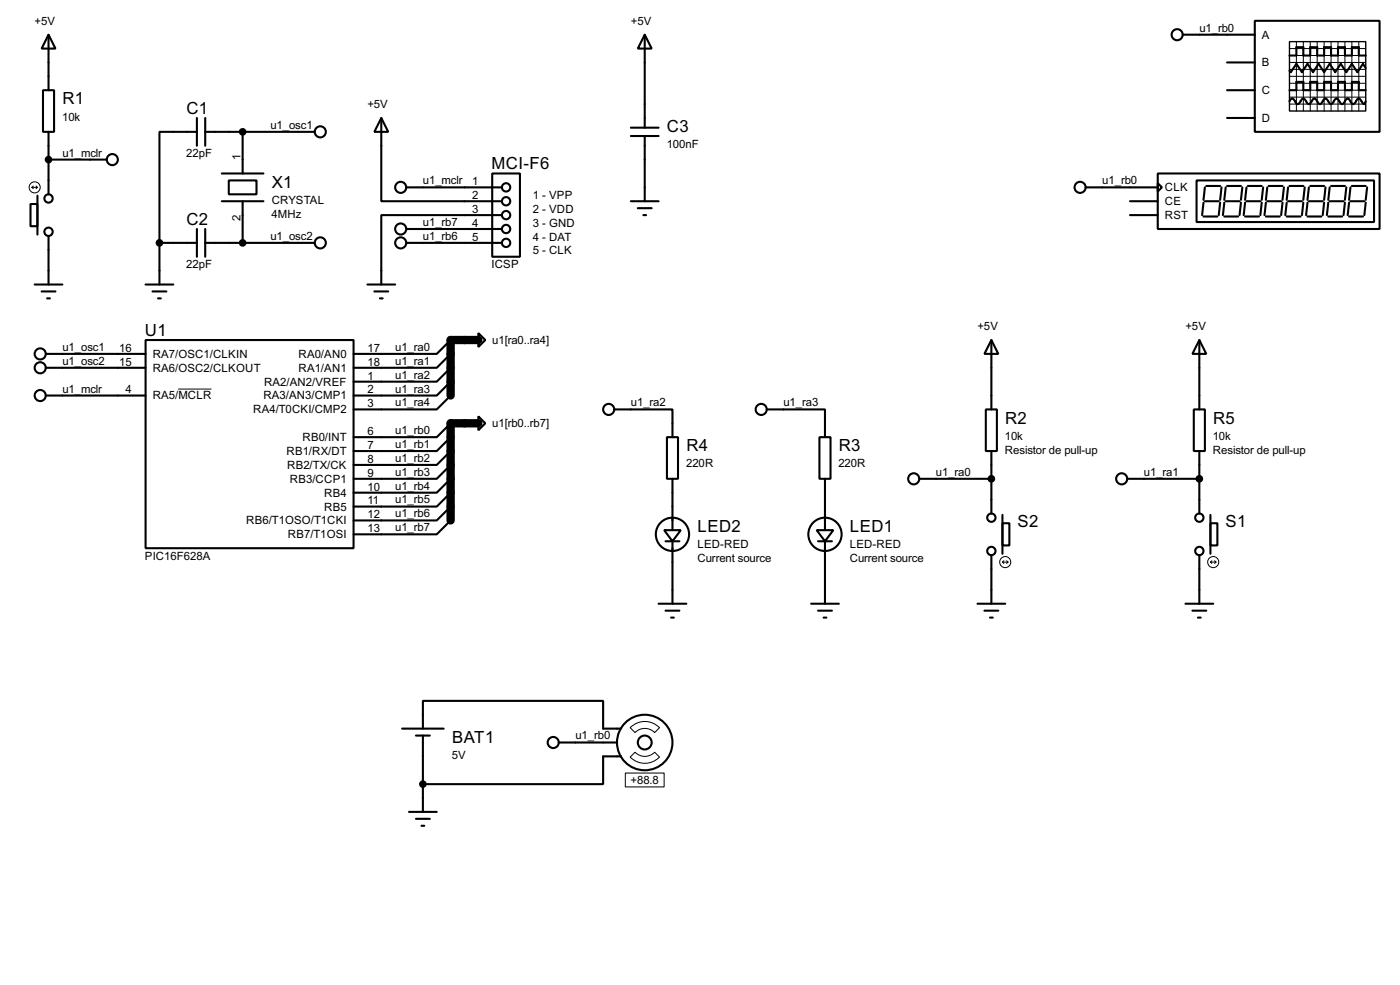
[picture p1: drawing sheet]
<svg xmlns="http://www.w3.org/2000/svg" width="256mm" height="180mm" viewBox="0 0 256 180" stroke-linecap="round" stroke-linejoin="round" font-family="sans-serif">
<path d="M87.6 62.2h-5.1v10.2M87.6 77.5h-5.1v17.7" fill="none" stroke="#000" stroke-width="1.5"/>
<g fill="none" stroke="#000" stroke-width=".38">
<path d="M7.9 16.5h2v7.6h-2zM8.9 6.3l1.3 2.6h-2.6zM8.9 6.3v10.2M118.1 6.3l1.3 2.6h-2.6zM118.1 6.3v17.1M216.7 6.3h13.2M224.8 16.5h5.1M224.8 11.4h5.1M229.9 3.8h22.8v20.3h-22.8zM236.2 18.5l.3-.3 .2-.2 .3 .2 .5 .7 .2 .1 .3-.1 .5-.7 .3-.2 .2 .2 .5 .7 .3 .1 .2-.1 .5-.7 .3-.2 .2 .2 .5 .7 .3 .1 .3-.1 .5-.7 .2-.2 .3 .2 .5 .7 .2 .1 .3-.1 .5-.7 .3-.2 .2 .2 .5 .7 .3 .1 .2-.1 .5-.7 .3-.2 .2 .2 .5 .7 .3 .1 .2-.1 .6-.7 .2-.2 .3 .2 .5 .7 .2 .1 .3-.5M236.2 10.2h1.3v-1.6h1.3v1.6h1.2v-1.6h1.3v1.6h1.3v-1.6h1.2v1.6h1.3v-1.6h1.3v1.6h1.2v-1.6h1.3v1.6h1.3M236.2 16.5h1.3v-1.5h1.3v1.5h1.2v-1.5h1.3v1.5h1.3v-1.5h1.2v1.5h1.3v-1.5h1.3v1.5h1.2v-1.5h1.3v1.5h1.3"/>
<path d="M250.2 12.4l-.5-.7-1 1.5-1.1-1.5-1 1.5-1-1.5-1 1.5-1-1.5-1 1.5-1-1.5-1.1 1.5-1-1.5-1 1.5-1-1.5-1 1.5-.3-.2M5.6 37.3h1.3v4.1h-1.3zM6.9 35.8v7.1M8.9 24.1v11.5M8.9 29.2h10.7M36.1 24.1h-6.9v20.3M36.1 21.6v5.1M37.6 24.1h20.1M37.6 21.6v5.1M40.6 31.7h7.7M40.6 36.8h7.7M41.9 33h5.1v2.6h-5.1z"/>
<path d="M44.4 24.1v7.6M44.4 36.8v7.6M69.8 21.6l1.3 2.5h-2.5zM69.8 21.6v15.2h22.1M74.4 34.3h17.5M90.2 31.7h5v15.3h-5zM91.9 39.4h-22.1v12.7M115.6 36.8h5M115.6 24.9h5M115.6 23.4h5M116.8 38.1h2.6M117.9 39.4h.5"/>
<path d="M118.1 24.9v11.9M198.9 34.3h13.2M207 36.8h5.1M207 39.4h5.1M212.1 31.7h40.6v10.2h-40.6zM212.1 33.5l.8 .8-.8 .8zM219.2 33h32.5v7.6h-32.5zM220.5 37.1l-.3 2.3M220.5 39.6h2.5M220.7 36.8h2.6M220.7 34.3l-.2 2.3M221 34h2.5"/>
<path d="M223.5 37.1l-.2 2.3M223.8 34.3l-.3 2.3M224.3 39.6h2.5M224.3 37.1l-.3 2.3M224.5 36.8h2.6M224.5 34.3l-.2 2.3M224.8 21.6h5.1M224.8 34h2.5M227.3 37.1l-.2 2.3M227.6 34.3l-.3 2.3M228.1 39.6h2.5M228.1 37.1l-.3 2.3"/>
<path d="M228.3 36.8h2.6M228.3 34.3l-.2 2.3M228.6 34h2.5M231.1 37.1l-.2 2.3M231.4 34.3l-.3 2.3M231.9 39.6h2.5M231.9 37.1l-.3 2.3M232.2 36.8h2.5M232.2 34.3l-.3 2.3M232.4 34h2.5M234.9 37.1l-.2 2.3M235.2 34.3l-.3 2.3"/>
<path d="M235.7 39.6h2.6M235.7 37.1l-.2 2.3M236 36.8h2.5M236 34.3l-.3 2.3M236.2 34h2.6M238.8 37.1l-.3 2.3M239 34.3l-.2 2.3M239.5 39.6h2.6M239.5 37.1l-.2 2.3M239.8 36.8h2.5M239.8 34.3l-.3 2.3M240 34h2.6"/>
<path d="M242.6 37.1l-.3 2.3M242.8 34.3l-.2 2.3M243.3 39.6h2.6M243.3 37.1l-.2 2.3M243.6 36.8h2.5M243.6 34.3l-.3 2.3M243.8 34h2.6M246.4 37.1l-.3 2.3M246.6 34.3l-.2 2.3M247.1 39.6h2.6M247.1 37.1l-.2 2.3M247.4 36.8h2.5"/>
<path d="M247.4 34.3l-.3 2.3M247.6 34h2.6M250.2 37.1l-.3 2.3M250.4 34.3l-.2 2.3M6.3 52.1h5.1M7.6 53.3h2.6M8.6 54.6h.5M8.9 43.2v8.9M26.7 52.1h5M27.9 53.3h2.6M29 54.6h.5M29.2 44.4v7.7"/>
<path d="M29.2 44.4h6.9M36.1 41.9v5.1M37.6 44.4h20.1M37.6 41.9v5.1M67.3 52.1h5.1M68.6 53.3h2.5M69.6 54.6h.5M74.4 44.4h17.5M74.4 41.9h17.5M8.4 64.8h18.3M8.4 67.3h18.3M8.4 72.4h18.3"/>
<path d="M26.7 62.2h38.1v38.1h-38.1zM82.5 72.4l-2.5 2.5h-15.2M82.5 77.5l-2.5 2.5h-15.2M82.5 69.8l-2.5 2.6h-15.2M82.5 67.3l-2.5 2.5h-15.2M82.5 64.8l-2.5 2.5h-15.2M82.5 62.2l-2.5 2.6h-15.2M87.6 61l1.3 1.2-1.3 1.3zM87.6 76.2l1.3 1.3-1.3 1.2zM112.5 74.9h10.7v5.1M140.5 74.9h10.6v5.1M180.6 74.9h2v7.6h-2z"/>
<path d="M181.6 62.2l1.3 2.6h-2.6zM181.6 62.2v12.7M218.7 74.9h2v7.6h-2zM219.7 62.2l1.3 2.6h-2.6zM219.7 62.2v12.7M82.5 95.2l-2.5 2.6h-15.2M82.5 92.7l-2.5 2.5h-15.2M82.5 90.2l-2.5 2.5h-15.2M82.5 87.6l-2.5 2.6h-15.2M82.5 85.1l-2.5 2.5h-15.2M82.5 82.5l-2.5 2.6h-15.2M82.5 80l-2.5 2.5h-15.2"/>
<path d="M121.7 97h3l-1.5 2.1zM121.9 99.1h2.6M122.2 80h2v7.6h-2zM123.2 87.6v9.4M123.2 99.1v11.4M149.6 97h3.1l-1.6 2.1zM149.9 99.1h2.5M150.1 80h2v7.6h-2zM151.1 87.6v9.4M151.1 99.1v11.4M168.4 87.6h13.2M181.6 82.5v11.5"/>
<path d="M183.6 95.8h1.3v4h-1.3zM183.6 94.2v7.1M206.5 87.6h13.2M219.7 82.5v11.5M221.7 95.8h1.3v4h-1.3zM221.7 94.2v7.1M120.6 110.5h5.1M121.9 111.8h2.6M122.9 113h.5M148.6 110.5h5.1M149.9 111.8h2.5M150.9 113h.5"/>
<path d="M179.1 110.5h5M180.3 111.8h2.6M181.4 113h.5M181.6 101.6v8.9M217.2 110.5h5M218.4 111.8h2.6M219.5 113h.5M219.7 101.6v8.9M73.7 133.3h7.6M76.2 134.6h2.5M77.5 133.3v-5h33v5h3.3M77.5 134.6v14"/>
<path d="M102.4 135.9h10.6M113.8 138.4h-3.3v5.1h-33M74.9 148.6h5.1M76.2 149.9h2.5M77.2 151.1h.5"/>
<circle cx="215.6" cy="6.4" r="1.02"/>
<circle cx="8.9" cy="36.3" r=".76"/>
<circle cx="20.6" cy="29.2" r="1.02"/>
<circle cx="58.7" cy="24.1" r="1.02"/>
<circle cx="73.4" cy="34.3" r="1.02"/>
<circle cx="92.7" cy="34.3" r=".76"/>
<circle cx="92.7" cy="39.4" r=".76"/>
<circle cx="92.7" cy="36.8" r=".76"/>
<circle cx="197.9" cy="34.3" r="1.02"/>
<circle cx="8.9" cy="42.4" r=".76"/>
<circle cx="58.7" cy="44.5" r="1.02"/>
<circle cx="73.4" cy="44.5" r="1.02"/>
<circle cx="73.4" cy="41.9" r="1.02"/>
<circle cx="92.7" cy="44.5" r=".76"/>
<circle cx="92.7" cy="41.9" r=".76"/>
<circle cx="7.4" cy="72.4" r="1.02"/>
<circle cx="7.4" cy="67.3" r="1.02"/>
<circle cx="7.4" cy="64.8" r="1.02"/>
<circle cx="111.5" cy="74.9" r="1.02"/>
<circle cx="139.4" cy="74.9" r="1.02"/>
<circle cx="123.2" cy="97.8" r="3"/>
<circle cx="151.1" cy="97.8" r="3"/>
<circle cx="167.4" cy="87.6" r="1.02"/>
<circle cx="181.6" cy="94.7" r=".76"/>
<circle cx="205.5" cy="87.6" r="1.02"/>
<circle cx="219.7" cy="94.7" r=".76"/>
<circle cx="181.6" cy="100.8" r=".76"/>
<circle cx="219.7" cy="100.8" r=".76"/>
<circle cx="101.3" cy="135.9" r="1.02"/>
<circle cx="118.1" cy="135.9" r="5.1"/>
<circle cx="118.1" cy="135.9" r="1.27"/>
</g>
<g fill="none" stroke="#000" stroke-width=".18">
<path d="M236.2 11.4h14M236.2 8.9h14M236.2 10.2h14M236.2 12.7h14M236.2 15.2h14M236.2 16.5h14M236.2 17.8h14M236.2 19h14M236.2 14h14M237.5 7.6v12.7M238.8 7.6v12.7M240 7.6v12.7"/>
<path d="M241.3 7.6v12.7M242.6 7.6v12.7M243.8 7.6v12.7M245.1 7.6v12.7M246.4 7.6v12.7M247.6 7.6v12.7M248.9 7.6v12.7M5.8 34.3h1.1M5.8 34.3l.3 .2M6.1 34l-.3 .3M6.6 34l.3 .3M6.9 34.3l-.3 .2"/>
<path d="M32.6 71.2h6.1M183.6 102.9h1.1M183.6 102.9l.3 .2M183.9 102.6l-.3 .3M184.4 102.6l.3 .3M184.7 102.9l-.3 .2M221.7 102.9h1.1M221.7 102.9l.3 .2M222 102.6l-.3 .3M222.5 102.6l.3 .3M222.8 102.9l-.3 .2M115.4 138.6l.9-.9a2.51 2.51 0 0 0 3.6 0l.9 .9a3.7 3.7 0 0 1-5.4 0z"/>
<path d="M115.4 133.2a3.7 3.7 0 0 1 5.4 0l-.9 .9a2.51 2.51 0 0 0-3.6 0zM114.6 141.5h7.1v2.5h-7.1z"/>
<circle cx="6.3" cy="34.3" r="1.02"/>
<circle cx="184.1" cy="102.9" r="1.02"/>
<circle cx="222.2" cy="102.9" r="1.02"/>
</g>
<g fill="#000" stroke="#000" stroke-width=".38">
<circle cx="8.9" cy="29.2" r=".51"/>
<circle cx="44.4" cy="24.1" r=".51"/>
<circle cx="29.2" cy="44.4" r=".51"/>
<circle cx="44.4" cy="44.4" r=".51"/>
<circle cx="181.6" cy="87.6" r=".51"/>
<circle cx="219.7" cy="87.6" r=".51"/>
<circle cx="77.5" cy="143.5" r=".51"/>
</g>
<path d="M236.2 7.6h14v12.7h-14z" fill="none" stroke="#000" stroke-width=".25"/>
<g font-size="3.4">
<text x="11.4" y="19.1">R1</text>
<text x="34.2" y="20.8">C1</text>
<text x="122.2" y="24.2">C3</text>
<text x="49.8" y="34.3">X1</text>
<text x="90.1" y="30.9">MCI-F6</text>
<text x="34.2" y="41.1">C2</text>
<text x="26.6" y="61.4">U1</text>
<text x="184.1" y="77.5">R2</text>
<text x="222.2" y="77.5">R5</text>
<text x="125.7" y="82.6">R4</text>
<text x="153.6" y="82.6">R3</text>
<text x="127.8" y="97.3">LED2</text>
<text x="155.7" y="97.3">LED1</text>
<text x="186.4" y="96.5">S2</text>
<text x="224.5" y="96.5">S1</text>
<text x="82.8" y="135.9">BAT1</text>
</g>
<g font-size="2.3">
<text x="6.3" y="4.5">+5V</text>
<text x="115.6" y="4.5">+5V</text>
<text x="219.7" y="5.8">u1_rb0</text>
<text x="231.2" y="7.1">A</text>
<text x="231.2" y="12.1">B</text>
<text x="231.2" y="17.2">C</text>
<text x="11.4" y="22.1">10k</text>
<text x="49.5" y="23.6">u1_osc1</text>
<text x="67.3" y="19.8">+5V</text>
<text x="231.2" y="22.3">D</text>
<text x="11.4" y="28.7">u1_mclr</text>
<text x="34.1" y="28.8">22pF</text>
<text x="44.1" y="29.2" transform="rotate(-90 44.1 29.2)">1</text>
<text x="122.1" y="27.1">100nF</text>
<text x="77.5" y="33.7">u1_mclr</text>
<text x="86.5" y="33.9">1</text>
<text x="201.9" y="33.7">u1_rb0</text>
<text x="213.4" y="35">CLK</text>
<text x="44.1" y="40.5" transform="rotate(-90 44.1 40.5)">2</text>
<text x="49.7" y="39.8">4MHz</text>
<text x="49.8" y="37.3">CRYSTAL</text>
<text x="77.5" y="41.4">u1_rb7</text>
<text x="86.5" y="36.4">2</text>
<text x="86.5" y="39">3</text>
<text x="86.5" y="41.5">4</text>
<text x="97.6" y="36.4">1 - VPP</text>
<text x="97.6" y="38.9">2 - VDD</text>
<text x="97.6" y="41.5">3 - GND</text>
<text x="213.4" y="40.1">RST</text>
<text x="213.4" y="37.5">CE</text>
<text x="49.5" y="43.9">u1_osc2</text>
<text x="77.5" y="43.9">u1_rb6</text>
<text x="86.5" y="44.1">5</text>
<text x="97.6" y="44">4 - DAT</text>
<text x="97.6" y="46.6">5 - CLK</text>
<text x="34.1" y="49.1">22pF</text>
<text x="90" y="49.1">ICSP</text>
<text x="11.4" y="64.2">u1_osc1</text>
<text x="21.8" y="64.4">16</text>
<text x="28" y="65.5">RA7/OSC1/CLKIN</text>
<text x="54.7" y="65.5">RA0/AN0</text>
<text x="67.3" y="64.4">17</text>
<text x="72.4" y="64.2">u1_ra0</text>
<text x="90.2" y="62.9">u1[ra0..ra4]</text>
<text x="179.1" y="60.4">+5V</text>
<text x="217.2" y="60.4">+5V</text>
<text x="11.4" y="66.8">u1_osc2</text>
<text x="11.4" y="71.8">u1_mclr</text>
<text x="21.8" y="66.9">15</text>
<text x="28" y="68">RA6/OSC2/CLKOUT</text>
<text x="48.4" y="70.6">RA2/AN2/VREF</text>
<text x="54.7" y="68">RA1/AN1</text>
<text x="67.3" y="66.9">18</text>
<text x="67.3" y="69.5">1</text>
<text x="72.4" y="71.8">u1_ra3</text>
<text x="72.4" y="69.3">u1_ra2</text>
<text x="72.4" y="66.8">u1_ra1</text>
<text x="23" y="72">4</text>
<text x="28" y="73.1">RA5/MCLR</text>
<text x="46.4" y="75.6">RA4/T0CKI/CMP2</text>
<text x="48.3" y="73.1">RA3/AN3/CMP1</text>
<text x="67.3" y="72">2</text>
<text x="67.3" y="74.5">3</text>
<text x="72.4" y="74.4">u1_ra4</text>
<text x="115.6" y="74.4">u1_ra2</text>
<text x="143.5" y="74.4">u1_ra3</text>
<text x="52.5" y="83.3">RB1/RX/DT</text>
<text x="55.4" y="80.7">RB0/INT</text>
<text x="67.3" y="79.6">6</text>
<text x="67.3" y="82.2">7</text>
<text x="72.4" y="82">u1_rb1</text>
<text x="72.4" y="79.5">u1_rb0</text>
<text x="90.2" y="78.2">u1[rb0..rb7]</text>
<text x="184.1" y="80.5">10k</text>
<text x="184.1" y="83">Resistor de pull-up</text>
<text x="222.2" y="80.5">10k</text>
<text x="222.2" y="83">Resistor de pull-up</text>
<text x="52.6" y="85.8">RB2/TX/CK</text>
<text x="53.1" y="88.3">RB3/CCP1</text>
<text x="67.3" y="84.7">8</text>
<text x="67.3" y="87.2">9</text>
<text x="67.3" y="89.8">10</text>
<text x="72.4" y="89.6">u1_rb4</text>
<text x="72.4" y="87.1">u1_rb3</text>
<text x="72.4" y="84.5">u1_rb2</text>
<text x="125.7" y="85.6">220R</text>
<text x="153.6" y="85.6">220R</text>
<text x="171.4" y="87.1">u1_ra0</text>
<text x="209.5" y="87.1">u1_ra1</text>
<text x="45.1" y="96">RB6/T1OSO/T1CKI</text>
<text x="59.4" y="90.9">RB4</text>
<text x="59.4" y="93.4">RB5</text>
<text x="67.3" y="92.3">11</text>
<text x="67.3" y="94.9">12</text>
<text x="72.4" y="94.7">u1_rb6</text>
<text x="72.4" y="92.1">u1_rb5</text>
<text x="52.7" y="98.5">RB7/T1OSI</text>
<text x="67.3" y="97.4">13</text>
<text x="72.4" y="97.2">u1_rb7</text>
<text x="127.8" y="100.2">LED-RED</text>
<text x="155.7" y="100.2">LED-RED</text>
<text x="26.5" y="102.4">PIC16F628A</text>
<text x="127.8" y="102.8">Current source</text>
<text x="155.7" y="102.8">Current source</text>
<text x="105.4" y="135.3">u1_rb0</text>
<text x="82.8" y="138.9">5V</text>
<text x="115.5" y="143.5">+88.8</text>
</g>
</svg>
